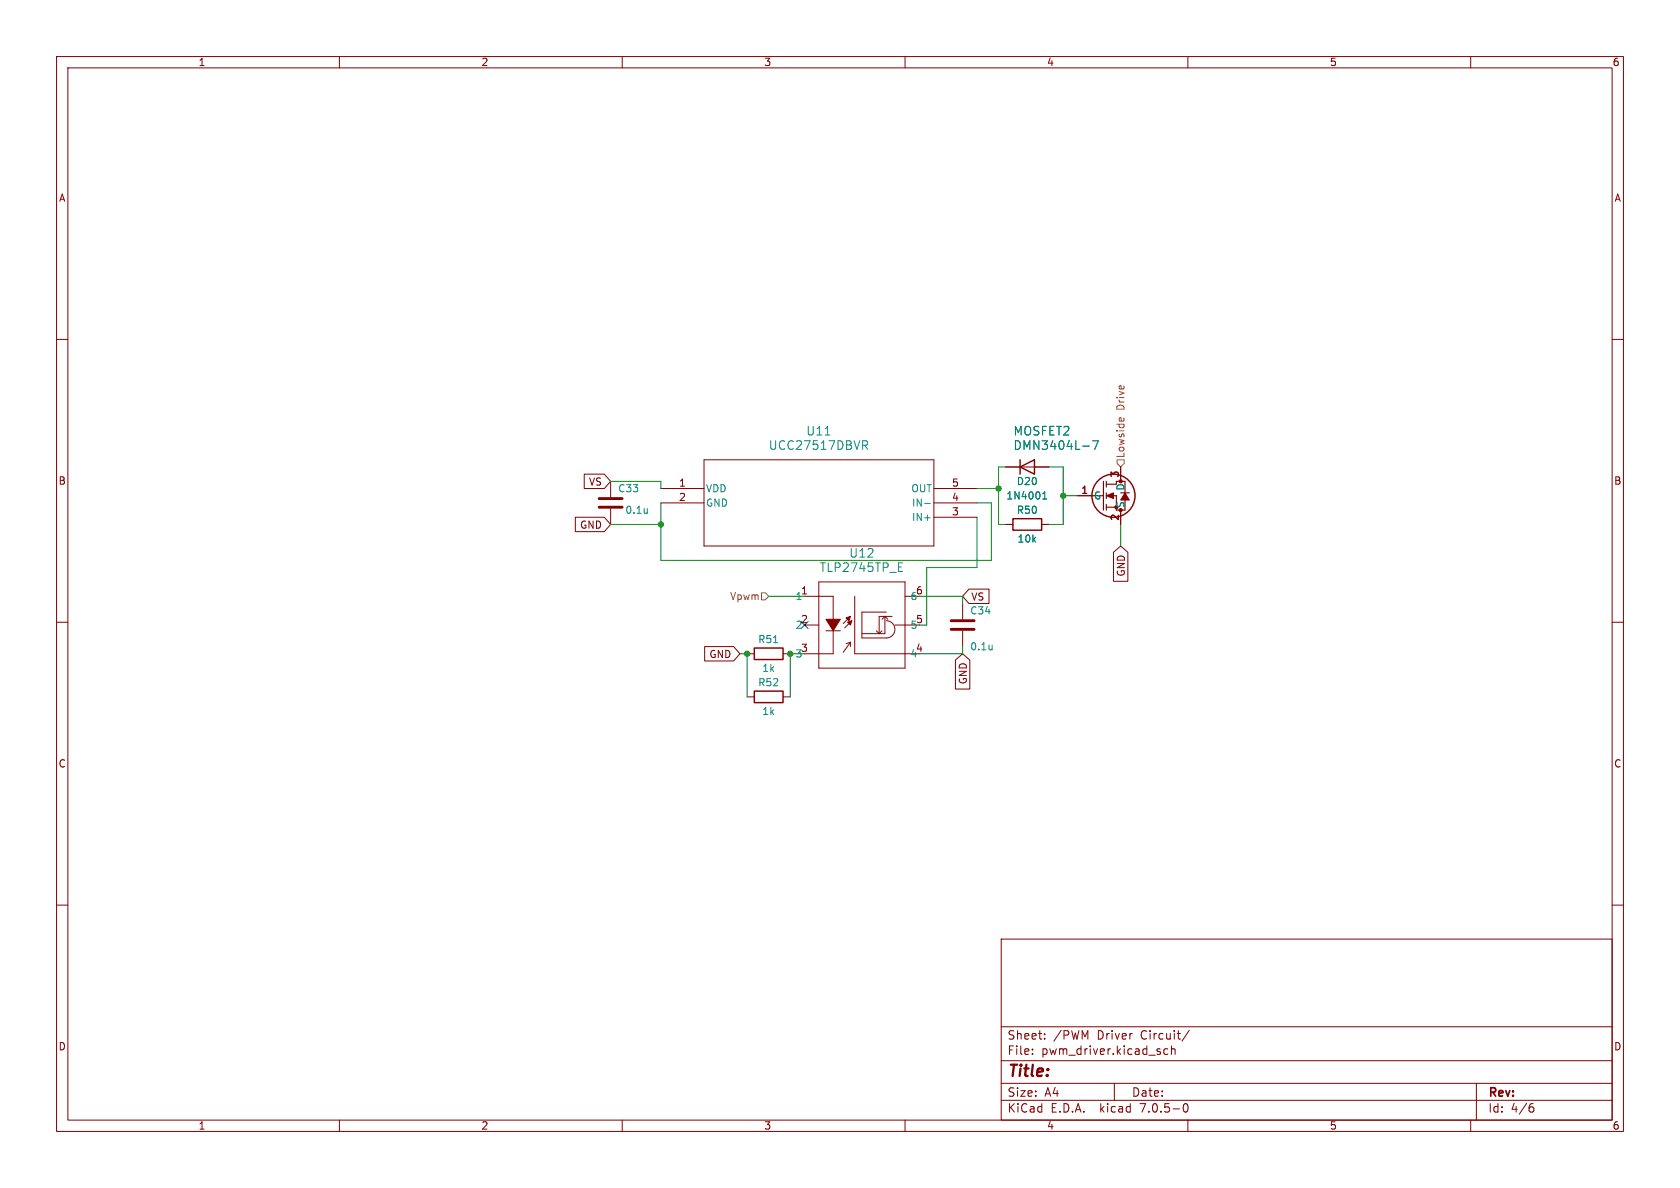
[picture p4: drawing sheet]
<svg xmlns="http://www.w3.org/2000/svg" width="297mm" height="210mm" viewBox="0 0 297 210" stroke-linecap="round" stroke-linejoin="round" font-family="sans-serif">
<g fill="none" stroke="#840000" stroke-width=".18">
<path d="M10 10h277v190h-277zM12 12h273v186h-273zM60 10v2M110 10v2M160 10v2M210 10v2M260 10v2M10 60h2M285 60h2M101.7 91.4h5.1l1.1 1.3-1.1 1.3h-5.1zM103.3 83.8h3.5l1.1 1.3-1.1 1.3h-3.5zM107.9 85.1v2.8"/>
<path d="M107.9 89.9v2.8M116.8 86.4h7.7M116.8 88.9h7.7M124.5 81.3h40.6v15.2h-40.6zM165.1 86.4h7.6M165.1 88.9h7.6M165.1 91.4h7.6M177.8 82.6h7.6M177.8 92.7h1.3M184.1 92.7h1.3M190.5 87.6h2.5M196.8 97.6l1.3-1.1 1.3 1.1v5.2h-2.6z"/>
<path d="M198.1 82.6v2.5M198.1 90.2v2.5M10 110h2M124.6 114.3h5.1l1.1 1.3-1.1 1.2h-5.1zM132.1 115.6h1.2M138.4 115.6h1.3M142.2 110.5h2.6M142.2 105.4h5.1v4.1M144.8 102.9h15.2v15.2h-15.2zM146 111.5h2.6M147.3 111.5v4.1h-5.1M150.3 109l-1.2 1.2"/>
<path d="M150.3 113.5l-.7 .3M150.3 113.5v.8M150.3 113.5l-1.2 1.8M150.6 109.7l-1.3 1.3M151.1 105.4v10.2h11.4M154.9 111.5l.5 .5M155.9 111.5l-.5 .5M156.4 109v3h-4M156.4 109l-.5 .5M156.4 109l.5 .5M156.7 108.2h-4.3v4.6h4.3a1.52 1.52 0 0 0 1.5-1.5 1.52 1.52 0 0 0-1.5-1.6M157.7 109h-2.3v3"/>
<path d="M158.2 110.5h4.3M160 105.4h2.5M168.9 116.7l1.3-1.1 1.3 1.1v5.1h-2.6zM170.2 106.7v2.8M170.2 111.5v2.8M171.3 104.1h3.5v2.6h-3.5l-1.1-1.3zM285 110h2M132.1 123.2h1.2M138.4 123.2h1.3M10 160h2M285 160h2M177 166h108v32h-108z"/>
<path d="M60 198v2M110 198v2M160 198v2M177 194.5h108M177 191.5h108M177 187.5h108M177 181.5h108M182.5 186.3v.1M182.5 185.5v.1M184.7 183.6v.1M184.7 182.8v.1M197 191.5v3"/>
<path d="M206.5 185.5l-.5-.1-.3 .3v.4l.2 .2h.6M207.1 185.5l.2-.1 .4 .1v.9M207.1 184.9v1.5M209.3 195.2l.2-.1a.81 .81 0 0 1 .6 .6 .81 .81 0 0 1-.3 .8l-.1 .1a.81 .81 0 0 1-.4-1.4zM210 198v2M210.2 182.1l-1.2 2M260 198v2M261 191.5v6.5M270.5 195.7h.4l.3 .3-.2 .5h-.5M271 195.1l-.5 .1"/>
</g>
<path d="M105.9 89.7h4.1M105.9 88.1h4.1M168.1 111.3h4.1M168.1 109.7h4.1" fill="none" stroke="#840000" stroke-width=".51"/>
<g fill="none" stroke="#840000" stroke-width=".25">
<path d="M179.1 91.7h5v2h-5zM180.3 82.6l2.6-1.3v2.5zM180.3 81.3v2.5M133.3 114.6h5.1v2h-5.1zM133.3 122.2h5.1v2h-5.1z"/>
<circle cx="196.8" cy="87.6" r="3.8"/>
</g>
<path d="M145.9 76.9h.8M152.5 77.9h.6l.3 .3-.2 .4-.7 .1M152.9 78.7l.5 .7M191.4 78.9h1.2M193.2 77.9h1l-.7 1.5M158.8 99.5h.8M163.5 89h.9M184.3 88.2h.8M184.3 87.3l.4-.4v1.3M158.8 101h.8" fill="none" stroke="#008484" stroke-width=".18"/>
<path d="M195.1 85.1v5.1M195.6 85.1v1M195.6 87.1v1M195.6 89.2v1M195.6 89.7h1.8M195.6 85.6h1.8M196.8 87.6h.6v2.6M198.1 87.1h1.5" fill="none" stroke="#840000" stroke-width=".2"/>
<g fill="#840000" stroke="#840000" stroke-width=".18">
<path d="M195.6 87.6l1.2-.5v1z"/>
<path d="M198.9 87.1l.7 1.3h-1.5z"/>
<path d="M146 109.5h2.6l-1.3 2z"/>
<path d="M149.6 109.2l.7-.2-.2 .7z"/>
<path d="M149.8 110l.8-.3-.3 .8z"/>
<circle cx="198.1" cy="90.2" r=".28"/>
<circle cx="198.1" cy="85.1" r=".28"/>
</g>
<path d="M197.9 74.3v-.4h.3l.1 .6M198.6 73.9l.1 .4M197.5 81.3h1.3v.6l-.7 .7-.6-.7zM134.6 104.8h.7l.6 .6-.6 .6h-.7z" fill="none" stroke="#848400" stroke-width=".18"/>
<g fill="none" stroke="#008400" stroke-width=".18">
<path d="M107.9 85.1h8.9v1.3M107.9 92.7h8.9M116.8 88.9v10.2h58.5v-10.2h-2.6M172.7 91.4v8.9h-8.9v10.2h-1.2M172.7 86.4h3.8M177.8 82.6h-1.3v10.1h1.3M185.4 82.6h2.6v10.1h-2.6M188 87.6h2.5M198.1 92.7v3.8M130.8 115.6h1.3v7.6M135.9 105.4h6.3M142.2 115.6h-2.5v7.6"/>
<path d="M162.6 105.4h7.6v1.3M170.2 114.3v1.3h-7.6"/>
</g>
<path d="M141.6 109.9l1.2 1.2M142.8 109.9l-1.2 1.2" fill="none" stroke="#000084" stroke-width=".18"/>
<g fill="#008400" stroke="#008400" stroke-width=".18">
<circle cx="139.7" cy="115.6" r=".46"/>
<circle cx="132.1" cy="115.6" r=".46"/>
<circle cx="116.8" cy="92.7" r=".46"/>
<circle cx="176.5" cy="86.4" r=".46"/>
<circle cx="188" cy="87.6" r=".46"/>
</g>
<text font-size="2.8" fill="#840000" x="178" y="190.8">Title:</text>
<g font-size="2.1" fill="#008484">
<text x="142.5" y="77.2">U11</text>
<text x="179.1" y="77.2">MOSFET2</text>
<text x="135.9" y="79.7">UCC27517DBVR</text>
<text x="179.1" y="79.7">DMN3404L-7</text>
<text x="144.9" y="101.3">TLP2745TP_E</text>
<text x="150.1" y="98.7">U12</text>
</g>
<g font-size="2.1" fill="#840000">
<text x="178" y="183.9">Sheet:</text>
<text x="186.2" y="183.9">/PWM</text>
<text x="193.9" y="183.9">Driver</text>
<text x="201.6" y="183.9">Circuit/</text>
<text x="178" y="186.6">File:</text>
<text x="184" y="186.6">pwm_driver.kicad_sch</text>
<text x="178" y="196.8">KiCad</text>
<text x="178" y="194">Size:</text>
<text x="184.6" y="194">A4</text>
<text x="185.7" y="196.8">E.D.A.</text>
<text x="194.4" y="196.8">kicad</text>
<text x="200" y="194">Date:</text>
<text x="201.5" y="196.8">7.0.5-0</text>
<text x="263" y="194.2">Rev:</text>
<text x="263" y="196.8">Id:</text>
<text x="267" y="196.8">4/6</text>
</g>
<g font-size="1.8" fill="#840000">
<text x="35" y="11.8">1</text>
<text x="85" y="11.8">2</text>
<text x="135" y="11.8">3</text>
<text x="185" y="11.8">4</text>
<text x="235" y="11.8">5</text>
<text x="285" y="11.8">6</text>
<text x="10.4" y="35.8">A</text>
<text x="285.4" y="35.8">A</text>
<text x="10.3" y="85.8">B</text>
<text x="104.1" y="86">VS</text>
<text x="120" y="86.1">1</text>
<text x="120" y="88.6">2</text>
<text x="168.2" y="88.6">4</text>
<text x="168.2" y="86.1">5</text>
<text x="191.1" y="87.4">1</text>
<text x="197.9" y="84.5" transform="rotate(-90 197.9 84.5)">3</text>
<text x="285.3" y="85.8">B</text>
<text x="102.5" y="93.6">GND</text>
<text x="168.2" y="91.2">3</text>
<text x="197.9" y="92.1" transform="rotate(-90 197.9 92.1)">2</text>
<text x="199" y="101.9" transform="rotate(-90 199 101.9)">GND</text>
<text x="141.6" y="105.2">1</text>
<text x="160.9" y="106.2">6</text>
<text x="161.9" y="105.2">6</text>
<text x="171.6" y="106.3">VS</text>
<text x="141.6" y="110.2">2</text>
<text x="160.9" y="111.3">5</text>
<text x="161.9" y="110.2">5</text>
<text x="125.4" y="116.5">GND</text>
<text x="140.6" y="116.4">3</text>
<text x="141.6" y="115.3">3</text>
<text x="161.9" y="115.3">4</text>
<text x="171.1" y="121" transform="rotate(-90 171.1 121)">GND</text>
<text x="10.3" y="135.8">C</text>
<text x="285.3" y="135.8">C</text>
<text x="10.3" y="185.8">D</text>
<text x="285.3" y="185.8">D</text>
<text x="35" y="199.8">1</text>
<text x="85" y="199.8">2</text>
<text x="135" y="199.8">3</text>
<text x="185" y="199.8">4</text>
<text x="235" y="199.8">5</text>
<text x="285" y="199.8">6</text>
</g>
<g font-size="1.8" fill="#848400">
<text x="198.9" y="72.6" transform="rotate(-90 198.9 72.6)">Drive</text>
<text x="198.9" y="81.1" transform="rotate(-90 198.9 81.1)">Lowside</text>
<text x="129" y="106.2">Vpwm</text>
</g>
<g font-size="1.8" fill="#008484">
<text x="109.2" y="87.2">C33</text>
<text x="124.7" y="87.2">VDD</text>
<text x="124.7" y="89.7">GND</text>
<text x="161.1" y="87.2">OUT</text>
<text x="161.2" y="89.7">IN-</text>
<text x="177.9" y="88.5">1N4001</text>
<text x="179.7" y="85.9">D20</text>
<text x="193.3" y="88.5">G</text>
<text x="198.9" y="89.9" transform="rotate(-90 198.9 89.9)">S</text>
<text x="198.9" y="86.7" transform="rotate(-90 198.9 86.7)">D</text>
<text x="110.5" y="91">0.1u</text>
<text x="161.2" y="92.3">IN+</text>
<text x="179.7" y="91">R50</text>
<text x="179.8" y="96.1">10k</text>
<text x="140.6" y="106.2">1</text>
<text x="134" y="113.9">R51</text>
<text x="140.6" y="111.3">2</text>
<text x="171.5" y="108.8">C34</text>
<text x="134.7" y="118.9">1k</text>
<text x="160.9" y="116.4">4</text>
<text x="171.5" y="115.1">0.1u</text>
<text x="134" y="121.5">R52</text>
<text x="134.7" y="126.6">1k</text>
</g>
</svg>
